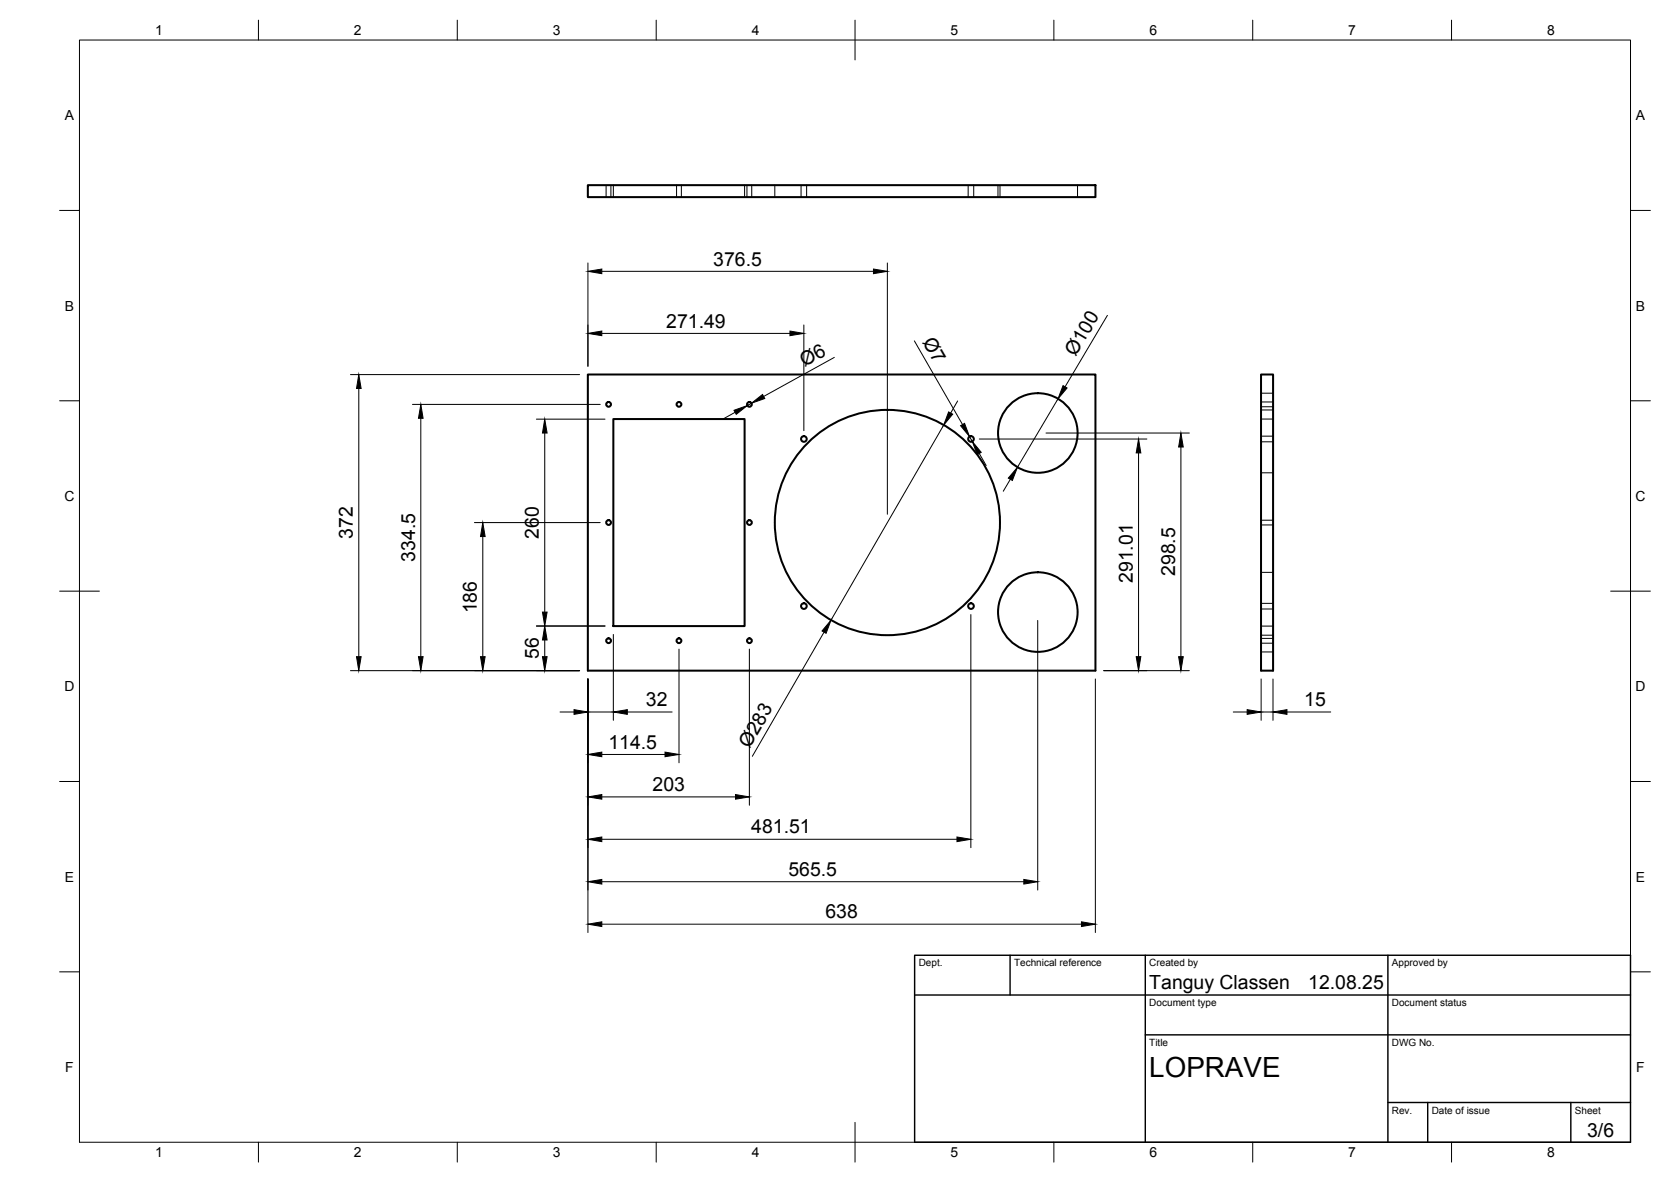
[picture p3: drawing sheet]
<svg xmlns="http://www.w3.org/2000/svg" width="420mm" height="297mm" viewBox="0 0 420 297" stroke-linecap="round" stroke-linejoin="round" font-family="sans-serif">
<!-- layer: Visible -->
<g fill="none" stroke="#000" stroke-width=".51">
<path d="M147.8 46.5h127.6v3h-127.6zM147.8 94.1h127.6v74.4h-127.6zM317.1 94.1h3v74.4h-3zM154.2 105.3h33v52h-33z"/>
<circle cx="153" cy="101.6" r=".6"/>
<circle cx="170.7" cy="101.6" r=".6"/>
<circle cx="188.4" cy="101.6" r=".6"/>
<circle cx="202.1" cy="110.3" r=".71"/>
<circle cx="244.1" cy="110.3" r=".71"/>
<circle cx="261" cy="108.8" r="10"/>
<circle cx="153" cy="131.3" r=".6"/>
<circle cx="188.4" cy="131.3" r=".6"/>
<circle cx="223.1" cy="131.3" r="28.3"/>
<circle cx="202.1" cy="152.3" r=".71"/>
<circle cx="244.1" cy="152.3" r=".71"/>
<circle cx="261" cy="153.8" r="10"/>
<circle cx="153" cy="161" r=".6"/>
<circle cx="170.7" cy="161" r=".6"/>
<circle cx="188.4" cy="161" r=".6"/>
</g>
<!-- layer: Hidden -->
<g fill="none" stroke="#000" stroke-width=".25">
<path d="M152.4 46.5v3M153.6 46.5v3M154.2 46.5v3M170.1 46.5v3M171.3 46.5v3M187.2 46.5v3M187.8 46.5v3M189 46.5v3M194.8 46.5v3M201.4 46.5v3M202.8 46.5v3M243.4 46.5v3"/>
<path d="M244.8 46.5v3M250.9 46.5v3M251.4 46.5v3M270.9 46.5v3M317.1 98.8h3M317.1 105.3h3M317.1 102.2h3M317.1 101h3M317.1 118.8h3M317.1 103h3M317.1 111h3M317.1 109.6h3"/>
<path d="M317.1 131.9h3M317.1 130.7h3M317.1 157.3h3M317.1 153h3M317.1 151.6h3M317.1 159.6h3M317.1 143.8h3M317.1 161.6h3M317.1 160.4h3M317.1 163.8h3"/>
</g>
<!-- layer: BORDER -->
<g fill="none" stroke="#000" stroke-width=".25">
<path d="M20 10.1h390v276.9h-390zM65 5.1v5M115 5.1v5M165 5.1v5M215 5.1v10M265 5.1v5M315 5.1v5M365 5.1v5M15 52.9h5M410 52.9h5M15 100.7h5M410 100.7h5"/>
<path d="M15 148.6h10M405 148.6h10M15 196.4h5M410 196.4h5M15 244.2h5M410 244.2h5M65 287v5M115 287v5M165 287v5M215 282.1v9.9M265 287v5M315 287v5"/>
<path d="M365 287v5"/>
</g>
<!-- layer: TITLEBLOCK -->
<path d="M230 240.1h180v46.9h-180zM230 250h180M254 240.1v9.9M288 240.1v46.9M349 240.1v46.9M288 260.1h122M349 277.1h61M359 277.1v9.9M395 277.1v9.9" fill="none" stroke="#000" stroke-width=".36"/>
<!-- layer: FD_Dimensions -->
<g fill="none" stroke="#000" stroke-width=".25">
<path d="M147.8 66.1v25.9M151.3 68.2h68.3M223.1 66.1v63.1M278.4 79.3l-10.6 17.9M88.1 94.1h57.6M90.2 97.6v67.4M151.3 83.8h47.3M202.1 81.7v26.5M209.8 89.8l-17.8 9.8M229.9 85.7l12.1 21M103.7 101.6h47.2M105.8 105.1v59.9"/>
<path d="M134.9 105.3h17.2M137 108.8v45M184.8 103.6l-3 1.7M189 101.3l-1.1 .6M237.3 106.8l-28.3 49M240.8 100.8l-1.8 3M243.8 109.7l.7 1.2M246.2 114l1.8 3M246.2 110.3h42.2M263 108.8h36M266 100.2l-10.2 17.2M286.3 113.8v51.2"/>
<path d="M296.9 112.3v52.7M119.3 131.3h31.6M121.4 134.8v30.2M254 120.4l-1.7 3.1M134.9 157.3h17.2M154.2 159.4v21.6M207.2 158.9l-18 31.2M244.1 154.4v58.6M260.9 155.9v67.8M88.1 168.5h57.6M137 160.8v4.2M140.8 178.9h3.5"/>
<path d="M147.8 170.6v63.7M147.8 178.9h6.4M157.7 178.9h11.3M170.7 163.1v28.6M188.4 163.1v39.3M275.4 170.6v63.7M277.5 168.5h21.5M310.1 178.9h3.5M317.1 170.6v10.4M317.1 178.9h3M320.1 170.6v10.4M323.6 178.9h11"/>
<path d="M151.3 189.6h15.9M151.3 210.9h89.3M151.3 200.3h33.6M151.3 232.2h120.6M151.3 221.6h106.1"/>
</g>
<g fill="#000" stroke="#000" stroke-width=".25">
<path d="M147.8 68.2l3.5-.6v1.2zM219.6 67.6l3.5 .6-3.5 .6zM90.2 94.1l.6 3.5h-1.2zM147.8 83.8l3.5-.6v1.2zM189 101.3l2.7-2.2 .6 1zM198.6 83.2l3.5 .6-3.5 .6zM267.3 96.9l1 .6-2.3 2.7zM105.8 101.6l.6 3.5h-1.2zM137 105.3l.6 3.5h-1.2zM184.6 103.1l3.3-1.2-2.8 2.2zM238.5 103.5l1 .6-2.2 2.7zM241.5 107l1-.6 1.3 3.3z"/>
<path d="M244.5 110.9l2.2 2.8-1 .6zM286.3 110.3l.6 3.5h-1.2zM296.9 108.8l.6 3.5h-1.1zM121.4 131.3l.6 3.5h-1.2zM255.8 117.4l-1.2 3.3-1.1-.6zM136.4 153.8h1.2l-.6 3.5zM209 155.8l-1.3 3.4-1-.6zM89.6 165h1.2l-.6 3.5zM105.2 165h1.2l-.6 3.5zM120.8 165h1.2l-.6 3.5zM136.4 165h1.2l-.6 3.5zM137 157.3l.6 3.5h-1.2z"/>
<path d="M144.3 178.3l3.5 .6-3.5 .6zM154.2 178.9l3.5-.6v1.2zM285.7 165h1.2l-.6 3.5zM296.4 165h1.1l-.6 3.5zM313.6 178.3l3.5 .6-3.5 .6zM320.1 178.9l3.5-.6v1.2zM147.8 200.3l3.5-.6v1.1zM147.8 189.6l3.5-.6v1.2zM167.2 189l3.5 .6-3.5 .6zM184.9 199.7l3.5 .6-3.5 .5zM147.8 210.9l3.5-.6v1.2zM240.6 210.3l3.5 .6-3.5 .6z"/>
<path d="M147.8 232.2l3.5-.5v1.1zM147.8 221.6l3.5-.6v1.2zM257.4 221l3.5 .6-3.5 .6zM271.9 231.7l3.5 .5-3.5 .6z"/>
</g>
<text font-size="7" x="289" y="270.6">LOPRAVE</text>
<g font-size="4.9">
<text x="179.3" y="66.7">376.5</text>
<text x="167.5" y="82.3">271.49</text>
<text x="231.8" y="85.9" transform="rotate(60 231.8 85.9)">Ø7</text>
<text x="270.4" y="89.8" transform="rotate(-59 270.4 89.8)">Ø100</text>
<text x="202.3" y="92.2" transform="rotate(-29 202.3 92.2)">Ø6</text>
<text x="88.8" y="135.4" transform="rotate(-90 88.8 135.4)">372</text>
<text x="135.5" y="135.4" transform="rotate(-90 135.5 135.4)">260</text>
<text x="104.4" y="141.2" transform="rotate(-90 104.4 141.2)">334.5</text>
<text x="284.8" y="146.5" transform="rotate(-90 284.8 146.5)">291.01</text>
<text x="295.5" y="144.8" transform="rotate(-90 295.5 144.8)">298.5</text>
<text x="119.9" y="154.2" transform="rotate(-90 119.9 154.2)">186</text>
<text x="135.5" y="165.6" transform="rotate(-90 135.5 165.6)">56</text>
<text x="162.4" y="177.5">32</text>
<text x="328" y="177.5">15</text>
<text x="153" y="188.1">114.5</text>
<text x="188.4" y="188.2" transform="rotate(-60 188.4 188.2)">Ø283</text>
<text x="164.1" y="198.8">203</text>
<text x="188.9" y="209.5">481.51</text>
<text x="198.2" y="220.1">565.5</text>
<text x="207.6" y="230.8">638</text>
<text x="289" y="248.5">Tanguy Classen</text>
<text x="329" y="248.5">12.08.25</text>
<text x="399.1" y="285.7">3/6</text>
</g>
<g font-size="3.5">
<text x="39" y="8.8">1</text>
<text x="89" y="8.8">2</text>
<text x="139" y="8.8">3</text>
<text x="189" y="8.8">4</text>
<text x="239" y="8.8">5</text>
<text x="289" y="8.8">6</text>
<text x="339" y="8.8">7</text>
<text x="389" y="8.8">8</text>
<text x="16.3" y="30.2">A</text>
<text x="411.3" y="30.2">A</text>
<text x="16.3" y="78">B</text>
<text x="411.3" y="78">B</text>
<text x="16.2" y="125.9">C</text>
<text x="411.2" y="125.9">C</text>
<text x="16.2" y="173.7">D</text>
<text x="411.2" y="173.7">D</text>
<text x="16.3" y="221.6">E</text>
<text x="411.3" y="221.6">E</text>
<text x="16.4" y="269.4">F</text>
<text x="411.4" y="269.4">F</text>
<text x="39" y="290.8">1</text>
<text x="89" y="290.8">2</text>
<text x="139" y="290.8">3</text>
<text x="189" y="290.8">4</text>
<text x="239" y="290.8">5</text>
<text x="289" y="290.8">6</text>
<text x="339" y="290.8">7</text>
<text x="389" y="290.8">8</text>
</g>
<g font-size="2.5">
<text x="231" y="242.9">Dept.</text>
<text x="255" y="242.9">Technical reference</text>
<text x="289" y="242.9">Created by</text>
<text x="350" y="242.9">Approved by</text>
<text x="289" y="252.8">Document type</text>
<text x="350" y="252.8">Document status</text>
<text x="289" y="262.9">Title</text>
<text x="350" y="262.9">DWG No.</text>
<text x="350" y="279.9">Rev.</text>
<text x="360" y="279.9">Date of issue</text>
<text x="396" y="279.9">Sheet</text>
</g>
</svg>
